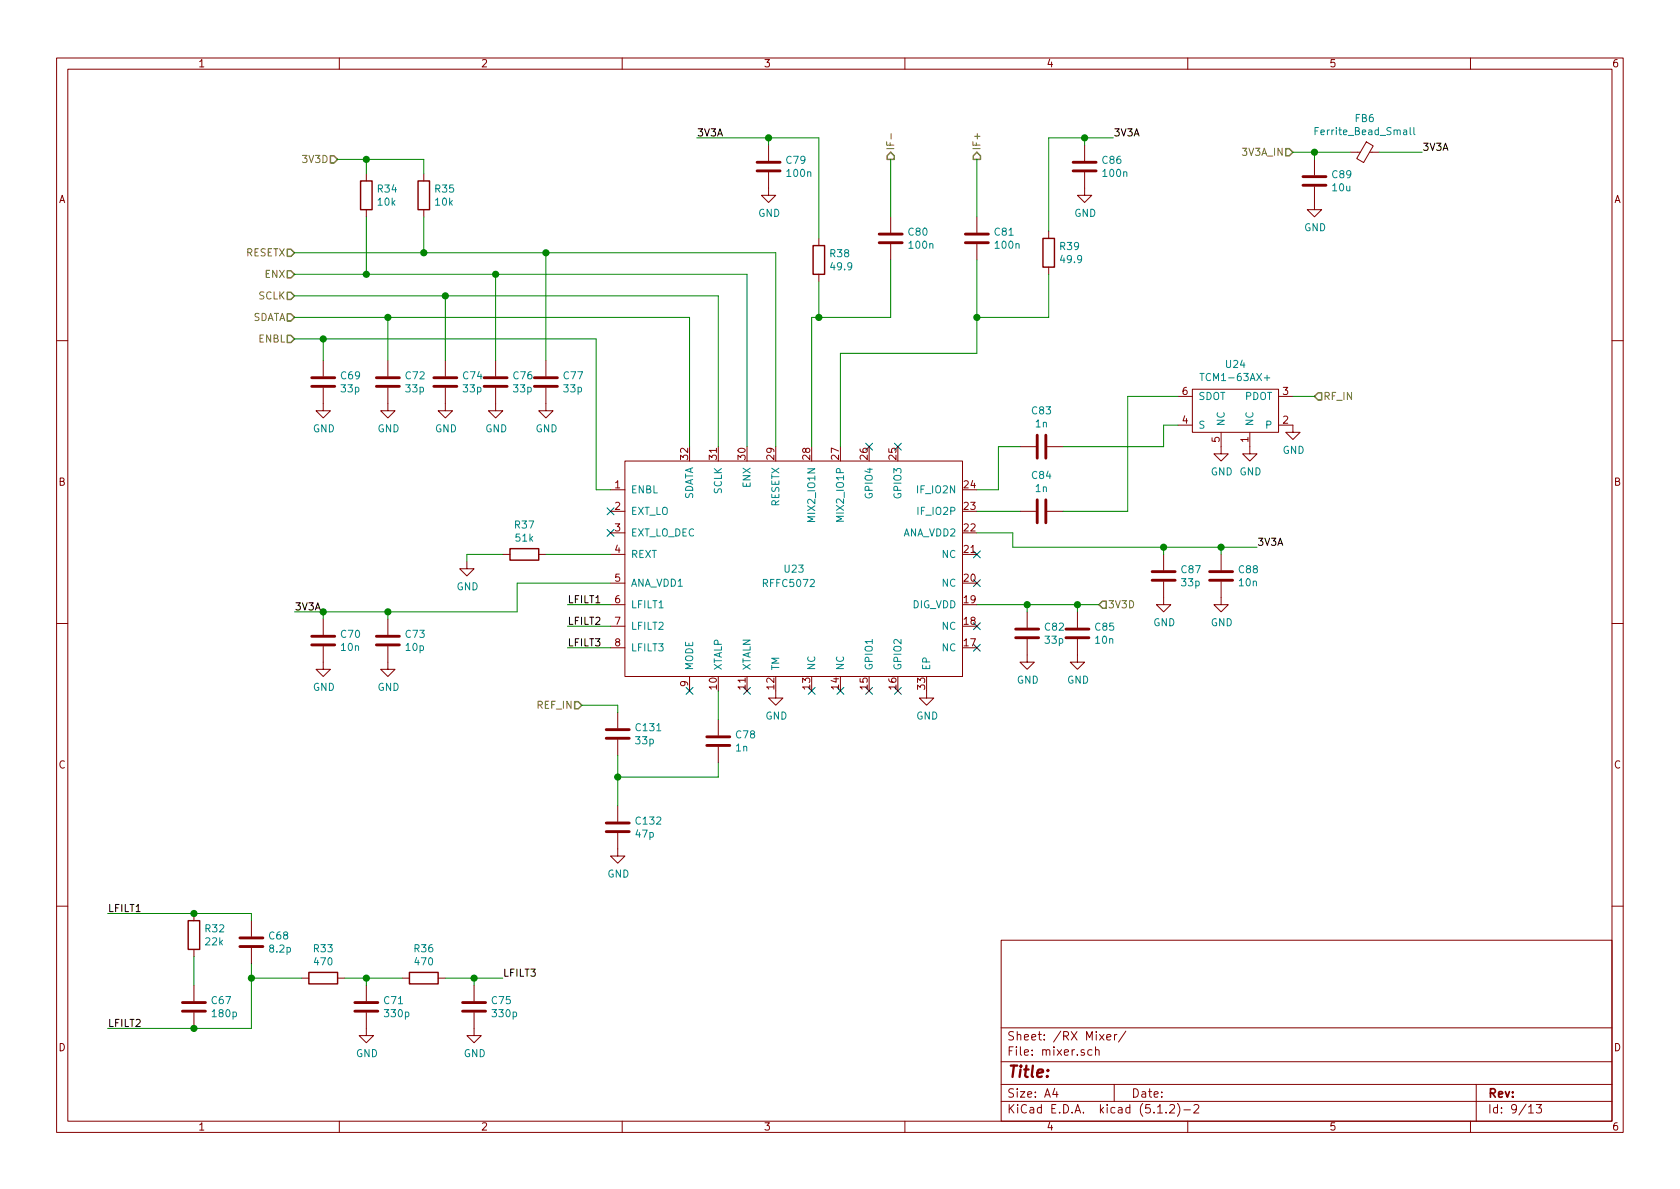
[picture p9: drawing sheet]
EESchema Schematic File Version 4
LIBS:violet-cache
EELAYER 29 0
EELAYER END
$Descr A4 11693 8268
encoding utf-8
Sheet 9 13
Title ""
Date ""
Rev ""
Comp ""
Comment1 ""
Comment2 ""
Comment3 ""
Comment4 ""
$EndDescr
$Comp
L violet:RFFC5072 U23
U 1 1
P 5500 3950
F 0 "U23" H 5450 3950 50  0000 L CNN
F 1 "RFFC5072" H 5300 3850 50  0000 L CNN
F 2 "Package_DFN_QFN:QFN-32-1EP_5x5mm_P0.5mm_EP3.65x3.65mm_ThermalVias" H 4550 4650 50  0001 C CNN
F 3 "" H 4550 4650 50  0001 C CNN
F 4 "772-RFFC5072" H 5500 3950 50  0001 C CNN "Mouser"
	1    5500 3950
	1    0    0    -1  
$EndComp
NoConn ~ 5200 4800
NoConn ~ 5650 4800
NoConn ~ 5850 4800
NoConn ~ 4250 3550
NoConn ~ 4250 3700
NoConn ~ 6800 3850
NoConn ~ 6800 4050
NoConn ~ 6800 4350
NoConn ~ 6800 4500
Text Label 3950 4200 0    50   ~ 0
LFILT1
Text Label 3950 4350 0    50   ~ 0
LFILT2
Text Label 3950 4500 0    50   ~ 0
LFILT3
Wire Wire Line
	3950 4200 4250 4200
Wire Wire Line
	3950 4350 4250 4350
Wire Wire Line
	3950 4500 4250 4500
$Comp
L Device:R R37
U 1 1
P 3650 3850
F 0 "R37" V 3443 3850 50  0000 C CNN
F 1 "51k" V 3534 3850 50  0000 C CNN
F 2 "violet:R_0402b" V 3580 3850 50  0001 C CNN
F 3 "~" H 3650 3850 50  0001 C CNN
F 4 "71-TNPW040251K0BEED" H 3650 3850 50  0001 C CNN "Mouser"
	1    3650 3850
	0    1    1    0   
$EndComp
$Comp
L power:GND #PWR0105
U 1 1
P 3250 3900
F 0 "#PWR0105" H 3250 3650 50  0001 C CNN
F 1 "GND" H 3255 3727 50  0000 C CNN
F 2 "" H 3250 3900 50  0001 C CNN
F 3 "" H 3250 3900 50  0001 C CNN
	1    3250 3900
	1    0    0    -1  
$EndComp
Wire Wire Line
	3800 3850 4250 3850
Wire Wire Line
	3500 3850 3250 3850
Wire Wire Line
	3250 3850 3250 3900
$Comp
L Device:C C70
U 1 1
P 2250 4450
F 0 "C70" H 2365 4496 50  0000 L CNN
F 1 "10n" H 2365 4405 50  0000 L CNN
F 2 "violet:C_0402b" H 2288 4300 50  0001 C CNN
F 3 "~" H 2250 4450 50  0001 C CNN
F 4 "80-C0402C103J3RAUTO" H 2250 4450 50  0001 C CNN "Mouser"
	1    2250 4450
	1    0    0    -1  
$EndComp
$Comp
L Device:C C73
U 1 1
P 2700 4450
F 0 "C73" H 2815 4496 50  0000 L CNN
F 1 "10p" H 2815 4405 50  0000 L CNN
F 2 "violet:C_0402b" H 2738 4300 50  0001 C CNN
F 3 "~" H 2700 4450 50  0001 C CNN
F 4 "80-C0402C100J5GAUTLR" H 2700 4450 50  0001 C CNN "Mouser"
	1    2700 4450
	1    0    0    -1  
$EndComp
Wire Wire Line
	2050 4250 2250 4250
Wire Wire Line
	3600 4250 3600 4050
Wire Wire Line
	3600 4050 4250 4050
$Comp
L power:GND #PWR0100
U 1 1
P 2250 4600
F 0 "#PWR0100" H 2250 4350 50  0001 C CNN
F 1 "GND" H 2255 4427 50  0000 C CNN
F 2 "" H 2250 4600 50  0001 C CNN
F 3 "" H 2250 4600 50  0001 C CNN
	1    2250 4600
	1    0    0    -1  
$EndComp
$Comp
L power:GND #PWR0103
U 1 1
P 2700 4600
F 0 "#PWR0103" H 2700 4350 50  0001 C CNN
F 1 "GND" H 2705 4427 50  0000 C CNN
F 2 "" H 2700 4600 50  0001 C CNN
F 3 "" H 2700 4600 50  0001 C CNN
	1    2700 4600
	1    0    0    -1  
$EndComp
Wire Wire Line
	2250 4300 2250 4250
Connection ~ 2250 4250
Wire Wire Line
	2250 4250 2700 4250
Wire Wire Line
	2700 4300 2700 4250
Connection ~ 2700 4250
Wire Wire Line
	2700 4250 3600 4250
Text Label 750  6350 0    50   ~ 0
LFILT1
Text Label 750  7150 0    50   ~ 0
LFILT2
Text Label 3500 6800 0    50   ~ 0
LFILT3
$Comp
L Device:R R32
U 1 1
P 1350 6500
F 0 "R32" H 1420 6546 50  0000 L CNN
F 1 "22k" H 1420 6455 50  0000 L CNN
F 2 "violet:R_0402b" V 1280 6500 50  0001 C CNN
F 3 "~" H 1350 6500 50  0001 C CNN
F 4 "71-CRCW040222K0FKEDC" H 1350 6500 50  0001 C CNN "Mouser"
	1    1350 6500
	1    0    0    -1  
$EndComp
$Comp
L Device:C C67
U 1 1
P 1350 7000
F 0 "C67" H 1465 7046 50  0000 L CNN
F 1 "180p" H 1465 6955 50  0000 L CNN
F 2 "violet:C_0402b" H 1388 6850 50  0001 C CNN
F 3 "~" H 1350 7000 50  0001 C CNN
F 4 "80-C0402C181J3GACTU" H 1350 7000 50  0001 C CNN "Mouser"
	1    1350 7000
	1    0    0    -1  
$EndComp
$Comp
L Device:C C68
U 1 1
P 1750 6550
F 0 "C68" H 1865 6596 50  0000 L CNN
F 1 "8.2p" H 1865 6505 50  0000 L CNN
F 2 "violet:C_0402b" H 1788 6400 50  0001 C CNN
F 3 "~" H 1750 6550 50  0001 C CNN
F 4 "80-CBR04C829B5GAC" H 1750 6550 50  0001 C CNN "Mouser"
	1    1750 6550
	1    0    0    -1  
$EndComp
$Comp
L Device:R R33
U 1 1
P 2250 6800
F 0 "R33" V 2043 6800 50  0000 C CNN
F 1 "470" V 2134 6800 50  0000 C CNN
F 2 "violet:R_0402b" V 2180 6800 50  0001 C CNN
F 3 "~" H 2250 6800 50  0001 C CNN
F 4 "71-CRCW0402470RFKEDC" H 2250 6800 50  0001 C CNN "Mouser"
	1    2250 6800
	0    1    1    0   
$EndComp
$Comp
L Device:C C71
U 1 1
P 2550 7000
F 0 "C71" H 2665 7046 50  0000 L CNN
F 1 "330p" H 2665 6955 50  0000 L CNN
F 2 "violet:C_0402b" H 2588 6850 50  0001 C CNN
F 3 "~" H 2550 7000 50  0001 C CNN
F 4 "80-C0402S331K5R7867" H 2550 7000 50  0001 C CNN "Mouser"
	1    2550 7000
	1    0    0    -1  
$EndComp
$Comp
L Device:R R36
U 1 1
P 2950 6800
F 0 "R36" V 2743 6800 50  0000 C CNN
F 1 "470" V 2834 6800 50  0000 C CNN
F 2 "violet:R_0402b" V 2880 6800 50  0001 C CNN
F 3 "~" H 2950 6800 50  0001 C CNN
F 4 "71-CRCW0402470RFKEDC" H 2950 6800 50  0001 C CNN "Mouser"
	1    2950 6800
	0    1    1    0   
$EndComp
$Comp
L Device:C C75
U 1 1
P 3300 7000
F 0 "C75" H 3415 7046 50  0000 L CNN
F 1 "330p" H 3415 6955 50  0000 L CNN
F 2 "violet:C_0402b" H 3338 6850 50  0001 C CNN
F 3 "~" H 3300 7000 50  0001 C CNN
F 4 "80-C0402S331K5R7867" H 3300 7000 50  0001 C CNN "Mouser"
	1    3300 7000
	1    0    0    -1  
$EndComp
Wire Wire Line
	1350 6650 1350 6850
Wire Wire Line
	2400 6800 2550 6800
Wire Wire Line
	3100 6800 3300 6800
Wire Wire Line
	3300 6850 3300 6800
Connection ~ 3300 6800
Wire Wire Line
	3300 6800 3500 6800
Wire Wire Line
	2550 6850 2550 6800
Connection ~ 2550 6800
Wire Wire Line
	2550 6800 2800 6800
$Comp
L power:GND #PWR0101
U 1 1
P 2550 7150
F 0 "#PWR0101" H 2550 6900 50  0001 C CNN
F 1 "GND" H 2555 6977 50  0000 C CNN
F 2 "" H 2550 7150 50  0001 C CNN
F 3 "" H 2550 7150 50  0001 C CNN
	1    2550 7150
	1    0    0    -1  
$EndComp
$Comp
L power:GND #PWR0106
U 1 1
P 3300 7150
F 0 "#PWR0106" H 3300 6900 50  0001 C CNN
F 1 "GND" H 3305 6977 50  0000 C CNN
F 2 "" H 3300 7150 50  0001 C CNN
F 3 "" H 3300 7150 50  0001 C CNN
	1    3300 7150
	1    0    0    -1  
$EndComp
Wire Wire Line
	750  7150 1350 7150
Wire Wire Line
	750  6350 1350 6350
Wire Wire Line
	1350 6350 1750 6350
Wire Wire Line
	1750 6350 1750 6400
Connection ~ 1350 6350
Wire Wire Line
	1350 7150 1750 7150
Wire Wire Line
	1750 7150 1750 6800
Connection ~ 1350 7150
Wire Wire Line
	1750 6800 2100 6800
Connection ~ 1750 6800
Wire Wire Line
	1750 6800 1750 6700
NoConn ~ 4800 4800
Text HLabel 4050 4900 0    50   Input ~ 0
REF_IN
$Comp
L Device:C C78
U 1 1
P 5000 5150
F 0 "C78" H 5115 5196 50  0000 L CNN
F 1 "1n" H 5115 5105 50  0000 L CNN
F 2 "violet:C_0402b" H 5038 5000 50  0001 C CNN
F 3 "~" H 5000 5150 50  0001 C CNN
F 4 "80-C0402S102K5R7867" H 5000 5150 50  0001 C CNN "Mouser"
	1    5000 5150
	1    0    0    -1  
$EndComp
Wire Wire Line
	5000 4800 5000 5000
Wire Wire Line
	5000 5400 5000 5300
$Comp
L power:GND #PWR0110
U 1 1
P 5400 4800
F 0 "#PWR0110" H 5400 4550 50  0001 C CNN
F 1 "GND" H 5405 4627 50  0000 C CNN
F 2 "" H 5400 4800 50  0001 C CNN
F 3 "" H 5400 4800 50  0001 C CNN
	1    5400 4800
	1    0    0    -1  
$EndComp
NoConn ~ 6050 4800
NoConn ~ 6250 4800
Text HLabel 2050 1750 0    50   Input ~ 0
RESETX
Text HLabel 2050 1900 0    50   Input ~ 0
ENX
Text HLabel 2050 2050 0    50   Input ~ 0
SCLK
Text HLabel 2050 2200 0    50   Input ~ 0
SDATA
Text HLabel 2050 2350 0    50   Input ~ 0
ENBL
$Comp
L Device:C C69
U 1 1
P 2250 2650
F 0 "C69" H 2365 2696 50  0000 L CNN
F 1 "33p" H 2365 2605 50  0000 L CNN
F 2 "violet:C_0402b" H 2288 2500 50  0001 C CNN
F 3 "~" H 2250 2650 50  0001 C CNN
F 4 "80-C0402C330F5GC3121" H 2250 2650 50  0001 C CNN "Mouser"
	1    2250 2650
	1    0    0    -1  
$EndComp
$Comp
L Device:C C72
U 1 1
P 2700 2650
F 0 "C72" H 2815 2696 50  0000 L CNN
F 1 "33p" H 2815 2605 50  0000 L CNN
F 2 "violet:C_0402b" H 2738 2500 50  0001 C CNN
F 3 "~" H 2700 2650 50  0001 C CNN
F 4 "80-C0402C330F5GC3121" H 2700 2650 50  0001 C CNN "Mouser"
	1    2700 2650
	1    0    0    -1  
$EndComp
$Comp
L Device:C C74
U 1 1
P 3100 2650
F 0 "C74" H 3215 2696 50  0000 L CNN
F 1 "33p" H 3215 2605 50  0000 L CNN
F 2 "violet:C_0402b" H 3138 2500 50  0001 C CNN
F 3 "~" H 3100 2650 50  0001 C CNN
F 4 "80-C0402C330F5GC3121" H 3100 2650 50  0001 C CNN "Mouser"
	1    3100 2650
	1    0    0    -1  
$EndComp
$Comp
L Device:C C77
U 1 1
P 3800 2650
F 0 "C77" H 3915 2696 50  0000 L CNN
F 1 "33p" H 3915 2605 50  0000 L CNN
F 2 "violet:C_0402b" H 3838 2500 50  0001 C CNN
F 3 "~" H 3800 2650 50  0001 C CNN
F 4 "80-C0402C330F5GC3121" H 3800 2650 50  0001 C CNN "Mouser"
	1    3800 2650
	1    0    0    -1  
$EndComp
$Comp
L power:GND #PWR099
U 1 1
P 2250 2800
F 0 "#PWR099" H 2250 2550 50  0001 C CNN
F 1 "GND" H 2255 2627 50  0000 C CNN
F 2 "" H 2250 2800 50  0001 C CNN
F 3 "" H 2250 2800 50  0001 C CNN
	1    2250 2800
	1    0    0    -1  
$EndComp
$Comp
L power:GND #PWR0102
U 1 1
P 2700 2800
F 0 "#PWR0102" H 2700 2550 50  0001 C CNN
F 1 "GND" H 2705 2627 50  0000 C CNN
F 2 "" H 2700 2800 50  0001 C CNN
F 3 "" H 2700 2800 50  0001 C CNN
	1    2700 2800
	1    0    0    -1  
$EndComp
$Comp
L power:GND #PWR0104
U 1 1
P 3100 2800
F 0 "#PWR0104" H 3100 2550 50  0001 C CNN
F 1 "GND" H 3105 2627 50  0000 C CNN
F 2 "" H 3100 2800 50  0001 C CNN
F 3 "" H 3100 2800 50  0001 C CNN
	1    3100 2800
	1    0    0    -1  
$EndComp
$Comp
L power:GND #PWR0108
U 1 1
P 3800 2800
F 0 "#PWR0108" H 3800 2550 50  0001 C CNN
F 1 "GND" H 3805 2627 50  0000 C CNN
F 2 "" H 3800 2800 50  0001 C CNN
F 3 "" H 3800 2800 50  0001 C CNN
	1    3800 2800
	1    0    0    -1  
$EndComp
Wire Wire Line
	2050 2350 2250 2350
Wire Wire Line
	4150 2350 4150 3400
Wire Wire Line
	4150 3400 4250 3400
Wire Wire Line
	2050 2200 2700 2200
Wire Wire Line
	4800 2200 4800 3100
Wire Wire Line
	2050 2050 3100 2050
Wire Wire Line
	5000 2050 5000 3100
Wire Wire Line
	2050 1900 2550 1900
Wire Wire Line
	5200 1900 5200 3100
Wire Wire Line
	5400 1750 5400 3100
$Comp
L Device:C C76
U 1 1
P 3450 2650
F 0 "C76" H 3565 2696 50  0000 L CNN
F 1 "33p" H 3565 2605 50  0000 L CNN
F 2 "violet:C_0402b" H 3488 2500 50  0001 C CNN
F 3 "~" H 3450 2650 50  0001 C CNN
F 4 "80-C0402C330F5GC3121" H 3450 2650 50  0001 C CNN "Mouser"
	1    3450 2650
	1    0    0    -1  
$EndComp
$Comp
L power:GND #PWR0107
U 1 1
P 3450 2800
F 0 "#PWR0107" H 3450 2550 50  0001 C CNN
F 1 "GND" H 3455 2627 50  0000 C CNN
F 2 "" H 3450 2800 50  0001 C CNN
F 3 "" H 3450 2800 50  0001 C CNN
	1    3450 2800
	1    0    0    -1  
$EndComp
Wire Wire Line
	2250 2500 2250 2350
Connection ~ 2250 2350
Wire Wire Line
	2250 2350 4150 2350
Wire Wire Line
	2700 2500 2700 2200
Connection ~ 2700 2200
Wire Wire Line
	2700 2200 4800 2200
Wire Wire Line
	3100 2500 3100 2050
Connection ~ 3100 2050
Wire Wire Line
	3100 2050 5000 2050
Wire Wire Line
	3450 2500 3450 1900
Connection ~ 3450 1900
Wire Wire Line
	3450 1900 5200 1900
Wire Wire Line
	3800 2500 3800 1750
Connection ~ 3800 1750
Wire Wire Line
	3800 1750 5400 1750
Text HLabel 2350 1100 0    50   Input ~ 0
3V3D
$Comp
L Device:R R34
U 1 1
P 2550 1350
F 0 "R34" H 2620 1396 50  0000 L CNN
F 1 "10k" H 2620 1305 50  0000 L CNN
F 2 "violet:R_0402b" V 2480 1350 50  0001 C CNN
F 3 "~" H 2550 1350 50  0001 C CNN
F 4 "71-CRCW040210K0FKEDC" H 2550 1350 50  0001 C CNN "Mouser"
	1    2550 1350
	1    0    0    -1  
$EndComp
$Comp
L Device:R R35
U 1 1
P 2950 1350
F 0 "R35" H 3020 1396 50  0000 L CNN
F 1 "10k" H 3020 1305 50  0000 L CNN
F 2 "violet:R_0402b" V 2880 1350 50  0001 C CNN
F 3 "~" H 2950 1350 50  0001 C CNN
F 4 "71-CRCW040210K0FKEDC" H 2950 1350 50  0001 C CNN "Mouser"
	1    2950 1350
	1    0    0    -1  
$EndComp
Wire Wire Line
	2350 1100 2550 1100
Wire Wire Line
	2550 1100 2550 1200
Wire Wire Line
	2550 1100 2950 1100
Wire Wire Line
	2950 1100 2950 1200
Connection ~ 2550 1100
Wire Wire Line
	2550 1500 2550 1900
Connection ~ 2550 1900
Wire Wire Line
	2550 1900 3450 1900
Wire Wire Line
	2050 1750 2950 1750
Wire Wire Line
	2950 1500 2950 1750
Connection ~ 2950 1750
Wire Wire Line
	2950 1750 3800 1750
NoConn ~ 6050 3100
NoConn ~ 6250 3100
$Comp
L Device:C C82
U 1 1
P 7150 4400
F 0 "C82" H 7265 4446 50  0000 L CNN
F 1 "33p" H 7265 4355 50  0000 L CNN
F 2 "violet:C_0402b" H 7188 4250 50  0001 C CNN
F 3 "~" H 7150 4400 50  0001 C CNN
F 4 "80-C0402C330F5GC3121" H 7150 4400 50  0001 C CNN "Mouser"
	1    7150 4400
	1    0    0    -1  
$EndComp
$Comp
L Device:C C85
U 1 1
P 7500 4400
F 0 "C85" H 7615 4446 50  0000 L CNN
F 1 "10n" H 7615 4355 50  0000 L CNN
F 2 "violet:C_0402b" H 7538 4250 50  0001 C CNN
F 3 "~" H 7500 4400 50  0001 C CNN
F 4 "80-C0402C103J3RAUTO" H 7500 4400 50  0001 C CNN "Mouser"
	1    7500 4400
	1    0    0    -1  
$EndComp
$Comp
L power:GND #PWR0112
U 1 1
P 7150 4550
F 0 "#PWR0112" H 7150 4300 50  0001 C CNN
F 1 "GND" H 7155 4377 50  0000 C CNN
F 2 "" H 7150 4550 50  0001 C CNN
F 3 "" H 7150 4550 50  0001 C CNN
	1    7150 4550
	1    0    0    -1  
$EndComp
$Comp
L power:GND #PWR0113
U 1 1
P 7500 4550
F 0 "#PWR0113" H 7500 4300 50  0001 C CNN
F 1 "GND" H 7505 4377 50  0000 C CNN
F 2 "" H 7500 4550 50  0001 C CNN
F 3 "" H 7500 4550 50  0001 C CNN
	1    7500 4550
	1    0    0    -1  
$EndComp
Text HLabel 7650 4200 2    50   Input ~ 0
3V3D
Wire Wire Line
	6800 4200 7150 4200
Wire Wire Line
	7150 4250 7150 4200
Connection ~ 7150 4200
Wire Wire Line
	7150 4200 7500 4200
Wire Wire Line
	7500 4250 7500 4200
Connection ~ 7500 4200
Wire Wire Line
	7500 4200 7650 4200
$Comp
L Device:C C87
U 1 1
P 8100 4000
F 0 "C87" H 8215 4046 50  0000 L CNN
F 1 "33p" H 8215 3955 50  0000 L CNN
F 2 "violet:C_0402b" H 8138 3850 50  0001 C CNN
F 3 "~" H 8100 4000 50  0001 C CNN
F 4 "80-C0402C330F5GC3121" H 8100 4000 50  0001 C CNN "Mouser"
	1    8100 4000
	1    0    0    -1  
$EndComp
$Comp
L Device:C C88
U 1 1
P 8500 4000
F 0 "C88" H 8615 4046 50  0000 L CNN
F 1 "10n" H 8615 3955 50  0000 L CNN
F 2 "violet:C_0402b" H 8538 3850 50  0001 C CNN
F 3 "~" H 8500 4000 50  0001 C CNN
F 4 "80-C0402C103J3RAUTO" H 8500 4000 50  0001 C CNN "Mouser"
	1    8500 4000
	1    0    0    -1  
$EndComp
Wire Wire Line
	6800 3700 7050 3700
Wire Wire Line
	7050 3700 7050 3800
Wire Wire Line
	7050 3800 8100 3800
Wire Wire Line
	8100 3850 8100 3800
Connection ~ 8100 3800
Wire Wire Line
	8100 3800 8500 3800
Wire Wire Line
	8500 3850 8500 3800
Connection ~ 8500 3800
Wire Wire Line
	8500 3800 8750 3800
$Comp
L power:GND #PWR0115
U 1 1
P 8100 4150
F 0 "#PWR0115" H 8100 3900 50  0001 C CNN
F 1 "GND" H 8105 3977 50  0000 C CNN
F 2 "" H 8100 4150 50  0001 C CNN
F 3 "" H 8100 4150 50  0001 C CNN
	1    8100 4150
	1    0    0    -1  
$EndComp
$Comp
L power:GND #PWR0117
U 1 1
P 8500 4150
F 0 "#PWR0117" H 8500 3900 50  0001 C CNN
F 1 "GND" H 8505 3977 50  0000 C CNN
F 2 "" H 8500 4150 50  0001 C CNN
F 3 "" H 8500 4150 50  0001 C CNN
	1    8500 4150
	1    0    0    -1  
$EndComp
$Comp
L power:GND #PWR0111
U 1 1
P 6450 4800
F 0 "#PWR0111" H 6450 4550 50  0001 C CNN
F 1 "GND" H 6455 4627 50  0000 C CNN
F 2 "" H 6450 4800 50  0001 C CNN
F 3 "" H 6450 4800 50  0001 C CNN
	1    6450 4800
	1    0    0    -1  
$EndComp
$Comp
L violet:TCM1-63AX+ U24
U 1 1
P 8600 2850
F 0 "U24" H 8600 3175 50  0000 C CNN
F 1 "TCM1-63AX+" H 8600 3084 50  0000 C CNN
F 2 "violet:TCM1-63AX+" H 8600 3050 50  0001 C CNN
F 3 "" H 8600 3050 50  0001 C CNN
F 4 "~" H 8600 2850 50  0001 C CNN "Mouser"
	1    8600 2850
	1    0    0    -1  
$EndComp
$Comp
L Device:C C83
U 1 1
P 7250 3100
F 0 "C83" V 6998 3100 50  0000 C CNN
F 1 "1n" V 7089 3100 50  0000 C CNN
F 2 "violet:C_0402b" H 7288 2950 50  0001 C CNN
F 3 "~" H 7250 3100 50  0001 C CNN
F 4 "80-C0402S102K5R7867" H 7250 3100 50  0001 C CNN "Mouser"
	1    7250 3100
	0    1    1    0   
$EndComp
$Comp
L Device:C C84
U 1 1
P 7250 3550
F 0 "C84" V 6998 3550 50  0000 C CNN
F 1 "1n" V 7089 3550 50  0000 C CNN
F 2 "violet:C_0402b" H 7288 3400 50  0001 C CNN
F 3 "~" H 7250 3550 50  0001 C CNN
F 4 "80-C0402S102K5R7867" H 7250 3550 50  0001 C CNN "Mouser"
	1    7250 3550
	0    1    1    0   
$EndComp
Wire Wire Line
	6800 3400 6950 3400
Wire Wire Line
	6950 3400 6950 3100
Wire Wire Line
	6950 3100 7100 3100
Wire Wire Line
	6800 3550 7100 3550
Wire Wire Line
	7400 3100 8100 3100
Wire Wire Line
	8100 3100 8100 2950
Wire Wire Line
	8100 2950 8200 2950
Wire Wire Line
	7400 3550 7850 3550
Wire Wire Line
	7850 3550 7850 2750
Wire Wire Line
	7850 2750 8200 2750
$Comp
L power:GND #PWR0116
U 1 1
P 8500 3100
F 0 "#PWR0116" H 8500 2850 50  0001 C CNN
F 1 "GND" H 8505 2927 50  0000 C CNN
F 2 "" H 8500 3100 50  0001 C CNN
F 3 "" H 8500 3100 50  0001 C CNN
	1    8500 3100
	1    0    0    -1  
$EndComp
$Comp
L power:GND #PWR0118
U 1 1
P 8700 3100
F 0 "#PWR0118" H 8700 2850 50  0001 C CNN
F 1 "GND" H 8705 2927 50  0000 C CNN
F 2 "" H 8700 3100 50  0001 C CNN
F 3 "" H 8700 3100 50  0001 C CNN
	1    8700 3100
	1    0    0    -1  
$EndComp
$Comp
L power:GND #PWR0119
U 1 1
P 9000 2950
F 0 "#PWR0119" H 9000 2700 50  0001 C CNN
F 1 "GND" H 9005 2777 50  0000 C CNN
F 2 "" H 9000 2950 50  0001 C CNN
F 3 "" H 9000 2950 50  0001 C CNN
	1    9000 2950
	1    0    0    -1  
$EndComp
Text HLabel 9150 2750 2    50   Input ~ 0
RF_IN
Wire Wire Line
	9000 2750 9150 2750
$Comp
L Device:C C79
U 1 1
P 5350 1150
F 0 "C79" H 5465 1196 50  0000 L CNN
F 1 "100n" H 5465 1105 50  0000 L CNN
F 2 "violet:C_0402b" H 5388 1000 50  0001 C CNN
F 3 "~" H 5350 1150 50  0001 C CNN
F 4 "80-C0402C104K4REAUTO" H 5350 1150 50  0001 C CNN "Mouser"
	1    5350 1150
	1    0    0    -1  
$EndComp
$Comp
L Device:C C81
U 1 1
P 6800 1650
F 0 "C81" H 6915 1696 50  0000 L CNN
F 1 "100n" H 6915 1605 50  0000 L CNN
F 2 "violet:C_0402b" H 6838 1500 50  0001 C CNN
F 3 "~" H 6800 1650 50  0001 C CNN
F 4 "80-C0402C104K4REAUTO" H 6800 1650 50  0001 C CNN "Mouser"
	1    6800 1650
	1    0    0    -1  
$EndComp
$Comp
L Device:C C80
U 1 1
P 6200 1650
F 0 "C80" H 6315 1696 50  0000 L CNN
F 1 "100n" H 6315 1605 50  0000 L CNN
F 2 "violet:C_0402b" H 6238 1500 50  0001 C CNN
F 3 "~" H 6200 1650 50  0001 C CNN
F 4 "80-C0402C104K4REAUTO" H 6200 1650 50  0001 C CNN "Mouser"
	1    6200 1650
	1    0    0    -1  
$EndComp
$Comp
L Device:C C86
U 1 1
P 7550 1150
F 0 "C86" H 7665 1196 50  0000 L CNN
F 1 "100n" H 7665 1105 50  0000 L CNN
F 2 "violet:C_0402b" H 7588 1000 50  0001 C CNN
F 3 "~" H 7550 1150 50  0001 C CNN
F 4 "80-C0402C104K4REAUTO" H 7550 1150 50  0001 C CNN "Mouser"
	1    7550 1150
	1    0    0    -1  
$EndComp
Text HLabel 6200 1100 1    50   Output ~ 0
IF-
Text HLabel 6800 1100 1    50   Output ~ 0
IF+
$Comp
L Device:R R38
U 1 1
P 5700 1800
F 0 "R38" H 5770 1846 50  0000 L CNN
F 1 "49.9" H 5770 1755 50  0000 L CNN
F 2 "violet:R_0402b" V 5630 1800 50  0001 C CNN
F 3 "~" H 5700 1800 50  0001 C CNN
F 4 "71-RCS040249R9FKED" H 5700 1800 50  0001 C CNN "Mouser"
	1    5700 1800
	1    0    0    -1  
$EndComp
$Comp
L Device:R R39
U 1 1
P 7300 1750
F 0 "R39" H 7370 1796 50  0000 L CNN
F 1 "49.9" H 7370 1705 50  0000 L CNN
F 2 "violet:R_0402b" V 7230 1750 50  0001 C CNN
F 3 "~" H 7300 1750 50  0001 C CNN
F 4 "71-RCS040249R9FKED" H 7300 1750 50  0001 C CNN "Mouser"
	1    7300 1750
	1    0    0    -1  
$EndComp
Wire Wire Line
	5650 3100 5650 2200
Wire Wire Line
	5650 2200 5700 2200
Wire Wire Line
	6200 2200 6200 1800
Wire Wire Line
	5850 3100 5850 2450
Wire Wire Line
	5850 2450 6800 2450
Wire Wire Line
	6800 2450 6800 2200
Wire Wire Line
	5700 1950 5700 2200
Connection ~ 5700 2200
Wire Wire Line
	5700 2200 6200 2200
Wire Wire Line
	6800 2200 7300 2200
Wire Wire Line
	7300 2200 7300 1900
Connection ~ 6800 2200
Wire Wire Line
	6800 2200 6800 1800
Wire Wire Line
	4850 950  5350 950 
Wire Wire Line
	5700 950  5700 1650
Wire Wire Line
	5350 1000 5350 950 
Connection ~ 5350 950 
Wire Wire Line
	5350 950  5700 950 
$Comp
L power:GND #PWR0109
U 1 1
P 5350 1300
F 0 "#PWR0109" H 5350 1050 50  0001 C CNN
F 1 "GND" H 5355 1127 50  0000 C CNN
F 2 "" H 5350 1300 50  0001 C CNN
F 3 "" H 5350 1300 50  0001 C CNN
	1    5350 1300
	1    0    0    -1  
$EndComp
$Comp
L power:GND #PWR0114
U 1 1
P 7550 1300
F 0 "#PWR0114" H 7550 1050 50  0001 C CNN
F 1 "GND" H 7555 1127 50  0000 C CNN
F 2 "" H 7550 1300 50  0001 C CNN
F 3 "" H 7550 1300 50  0001 C CNN
	1    7550 1300
	1    0    0    -1  
$EndComp
Wire Wire Line
	7300 1600 7300 950 
Wire Wire Line
	7300 950  7550 950 
Wire Wire Line
	7550 1000 7550 950 
Connection ~ 7550 950 
Wire Wire Line
	7550 950  7750 950 
Wire Wire Line
	6200 1100 6200 1500
Wire Wire Line
	6800 1100 6800 1500
Text HLabel 9000 1050 0    50   Input ~ 0
3V3A_IN
Text Label 4850 950  0    50   ~ 0
3V3A
Text Label 7750 950  0    50   ~ 0
3V3A
Text Label 8750 3800 0    50   ~ 0
3V3A
Text Label 2050 4250 0    50   ~ 0
3V3A
$Comp
L Device:Ferrite_Bead_Small FB6
U 1 1
P 9500 1050
F 0 "FB6" V 9263 1050 50  0000 C CNN
F 1 "Ferrite_Bead_Small" V 9354 1050 50  0000 C CNN
F 2 "violet:C_0603b" V 9430 1050 50  0001 C CNN
F 3 "~" H 9500 1050 50  0001 C CNN
F 4 "810-MAF1608GAD601CT0" H 9500 1050 50  0001 C CNN "Mouser"
	1    9500 1050
	0    1    1    0   
$EndComp
$Comp
L Device:C C89
U 1 1
P 9150 1250
F 0 "C89" H 9265 1296 50  0000 L CNN
F 1 "10u" H 9265 1205 50  0000 L CNN
F 2 "violet:C_0603b" H 9188 1100 50  0001 C CNN
F 3 "~" H 9150 1250 50  0001 C CNN
F 4 "80-C0603C106M8PACTU" H 9150 1250 50  0001 C CNN "Mouser"
	1    9150 1250
	1    0    0    -1  
$EndComp
$Comp
L power:GND #PWR0120
U 1 1
P 9150 1400
F 0 "#PWR0120" H 9150 1150 50  0001 C CNN
F 1 "GND" H 9155 1227 50  0000 C CNN
F 2 "" H 9150 1400 50  0001 C CNN
F 3 "" H 9150 1400 50  0001 C CNN
	1    9150 1400
	1    0    0    -1  
$EndComp
Text Label 9900 1050 0    50   ~ 0
3V3A
Wire Wire Line
	9000 1050 9150 1050
Wire Wire Line
	9150 1100 9150 1050
Connection ~ 9150 1050
Wire Wire Line
	9150 1050 9400 1050
Wire Wire Line
	9600 1050 9900 1050
$Comp
L Device:C C131
U 1 1
P 4300 5100
F 0 "C131" H 4415 5146 50  0000 L CNN
F 1 "33p" H 4415 5055 50  0000 L CNN
F 2 "violet:C_0402b" H 4338 4950 50  0001 C CNN
F 3 "~" H 4300 5100 50  0001 C CNN
F 4 "80-C0402C330F5GC3121" H 4300 5100 50  0001 C CNN "Mouser"
	1    4300 5100
	1    0    0    -1  
$EndComp
$Comp
L Device:C C132
U 1 1
P 4300 5750
F 0 "C132" H 4415 5796 50  0000 L CNN
F 1 "47p" H 4415 5705 50  0000 L CNN
F 2 "violet:C_0402b" H 4338 5600 50  0001 C CNN
F 3 "~" H 4300 5750 50  0001 C CNN
F 4 "80-C0402C470J3RAUTO" H 4300 5750 50  0001 C CNN "Mouser"
	1    4300 5750
	1    0    0    -1  
$EndComp
Wire Wire Line
	4050 4900 4300 4900
Wire Wire Line
	4300 4900 4300 4950
Wire Wire Line
	4300 5400 5000 5400
Wire Wire Line
	4300 5250 4300 5400
Connection ~ 4300 5400
Wire Wire Line
	4300 5400 4300 5600
$Comp
L power:GND #PWR0156
U 1 1
P 4300 5900
F 0 "#PWR0156" H 4300 5650 50  0001 C CNN
F 1 "GND" H 4305 5727 50  0000 C CNN
F 2 "" H 4300 5900 50  0001 C CNN
F 3 "" H 4300 5900 50  0001 C CNN
	1    4300 5900
	1    0    0    -1  
$EndComp
$EndSCHEMATC
